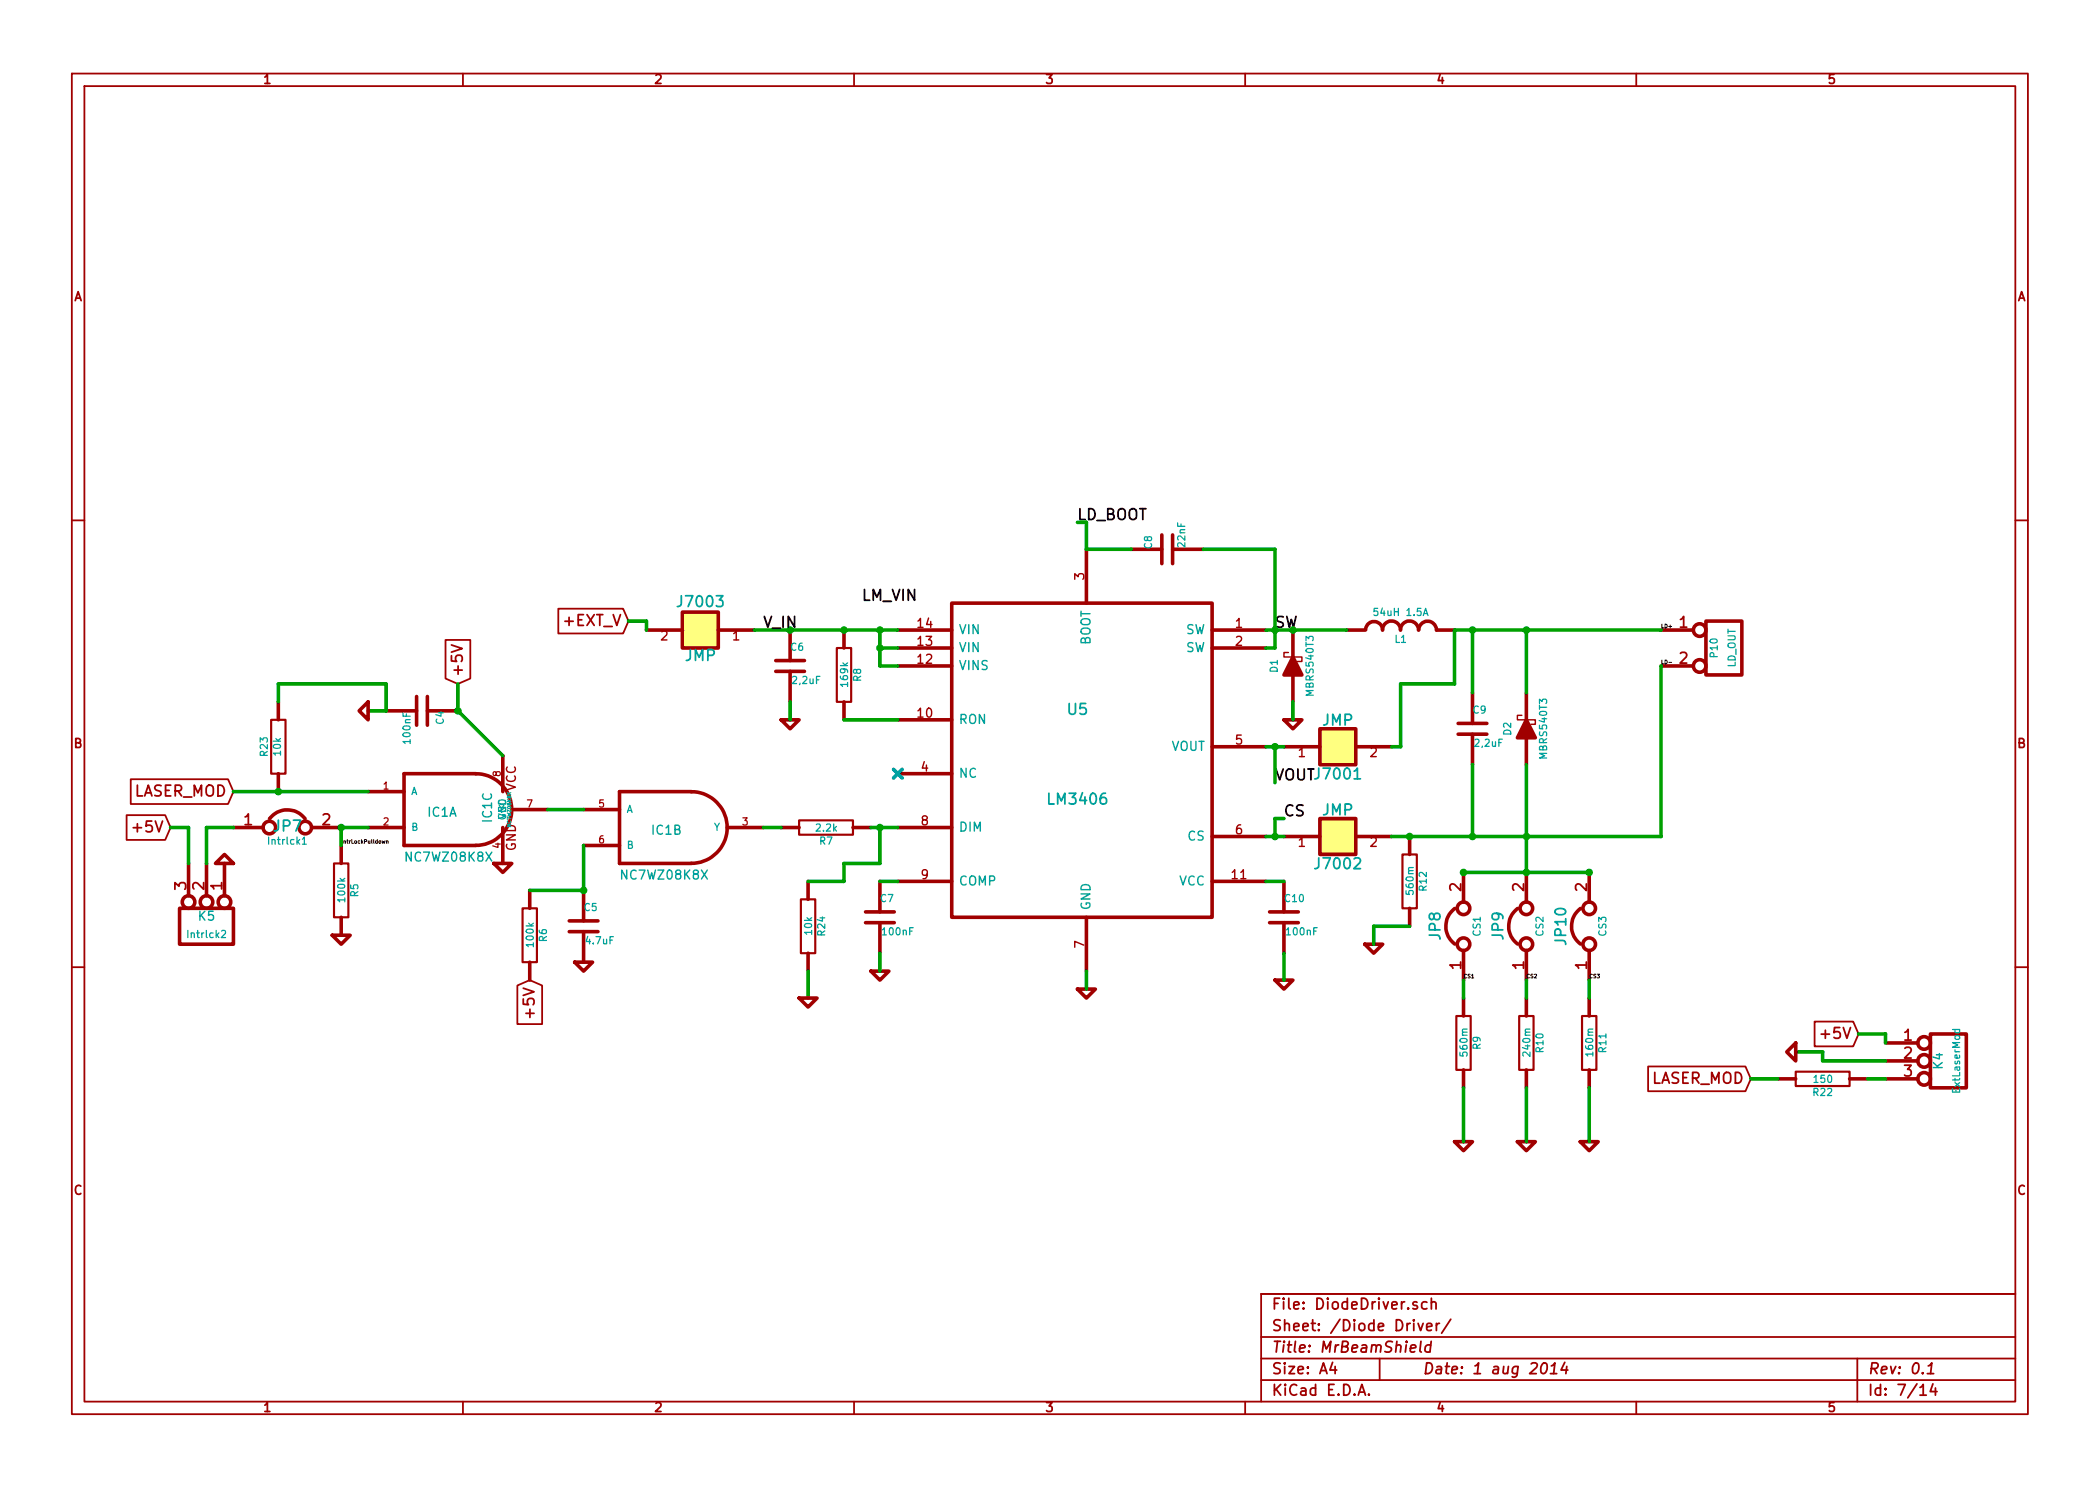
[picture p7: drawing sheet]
EESchema Schematic File Version 2
LIBS:power
LIBS:device
LIBS:transistors
LIBS:conn
LIBS:analog_switches
LIBS:contrib
LIBS:pololu_a4988
LIBS:r-785-1.0
LIBS:arduino_shieldsNCL
LIBS:pololu_socket
LIBS:allegro_6210
LIBS:fds8949
LIBS:zero_ohm
LIBS:pavilion
LIBS:op-amp
LIBS:lm3406
LIBS:MrBeamShield-cache
EELAYER 27 0
EELAYER END
$Descr A4 11693 8268
encoding utf-8
Sheet 7 14
Title "MrBeamShield"
Date "1 aug 2014"
Rev "0.1"
Comp ""
Comment1 ""
Comment2 ""
Comment3 ""
Comment4 ""
$EndDescr
$Comp
L R R6
U 1 1
P 2950 5200
F 0 "R6" V 3030 5200 40  0000 C CNN
F 1 "100k" V 2957 5201 40  0000 C CNN
F 2 "~" V 2880 5200 30  0000 C CNN
F 3 "~" H 2950 5200 30  0000 C CNN
	1    2950 5200
	1    0    0    -1  
$EndComp
$Comp
L DIODESCH D1
U 1 1
P 7200 3700
F 0 "D1" H 7200 3800 40  0000 C CNN
F 1 "MBRS540T3" H 7200 3600 40  0000 C CNN
F 2 "~" H 7200 3700 60  0000 C CNN
F 3 "~" H 7200 3700 60  0000 C CNN
	1    7200 3700
	0    -1   -1   0   
$EndComp
$Comp
L DIODESCH D2
U 1 1
P 8500 4050
F 0 "D2" H 8500 4150 40  0000 C CNN
F 1 "MBRS540T3" H 8500 3950 40  0000 C CNN
F 2 "~" H 8500 4050 60  0000 C CNN
F 3 "~" H 8500 4050 60  0000 C CNN
	1    8500 4050
	0    -1   -1   0   
$EndComp
$Comp
L NC7WZ08K8X IC1
U 1 1
P 2550 4500
F 0 "IC1" H 2400 4450 50  0000 L BNN
F 1 "NC7WZ08K8X" H 2250 4200 50  0000 L BNN
F 2 "fairchild-tinylogic-TSSOP50P310X90-8N_MAB08A_US8" H 2550 4650 50  0001 C CNN
F 3 "" H 2550 4500 60  0000 C CNN
	1    2550 4500
	1    0    0    -1  
$EndComp
$Comp
L NC7WZ08K8X IC1
U 2 1
P 3750 4600
F 0 "IC1" H 3650 4550 50  0000 L BNN
F 1 "NC7WZ08K8X" H 3450 4300 50  0000 L BNN
F 2 "fairchild-tinylogic-TSSOP50P310X90-8N_MAB08A_US8" H 3750 4750 50  0001 C CNN
F 3 "" H 3750 4600 60  0000 C CNN
	2    3750 4600
	1    0    0    -1  
$EndComp
$Comp
L NC7WZ08K8X IC1
U 3 1
P 2800 4500
F 0 "IC1" V 2750 4450 50  0000 L BNN
F 1 "NC7WZ08K8X" V 2850 4400 20  0000 L BNN
F 2 "fairchild-tinylogic-TSSOP50P310X90-8N_MAB08A_US8" H 2800 4650 50  0001 C CNN
F 3 "" H 2800 4500 60  0000 C CNN
	3    2800 4500
	1    0    0    -1  
$EndComp
$Comp
L INDUCTOR L1
U 1 1
P 7800 3500
F 0 "L1" V 7750 3500 40  0000 C CNN
F 1 "54uH 1.5A" V 7900 3500 40  0000 C CNN
F 2 "~" H 7800 3500 60  0000 C CNN
F 3 "~" H 7800 3500 60  0000 C CNN
	1    7800 3500
	0    -1   -1   0   
$EndComp
Text GLabel 950  4600 0    60   Input ~ 0
+5V
Text GLabel 2950 5450 3    60   Input ~ 0
+5V
Text GLabel 2550 3800 1    60   Input ~ 0
+5V
Text GLabel 1300 4400 0    60   Input ~ 0
LASER_MOD
$Comp
L JUMPER JP7
U 1 1
P 1600 4600
F 0 "JP7" H 1600 4600 60  0000 C CNN
F 1 "Intrlck1" H 1600 4520 40  0000 C CNN
F 2 "~" H 1600 4600 60  0000 C CNN
F 3 "~" H 1600 4600 60  0000 C CNN
	1    1600 4600
	1    0    0    -1  
$EndComp
$Comp
L C C5
U 1 1
P 3250 5150
F 0 "C5" H 3250 5250 40  0000 L CNN
F 1 "4.7uF" H 3256 5065 40  0000 L CNN
F 2 "~" H 3288 5000 30  0000 C CNN
F 3 "~" H 3250 5150 60  0000 C CNN
	1    3250 5150
	1    0    0    -1  
$EndComp
Text GLabel 3500 3450 0    60   Input ~ 0
+EXT_V
$Comp
L R R5
U 1 1
P 1900 4950
F 0 "R5" V 1980 4950 40  0000 C CNN
F 1 "100k" V 1907 4951 40  0000 C CNN
F 2 "~" V 1830 4950 30  0000 C CNN
F 3 "~" H 1900 4950 30  0000 C CNN
	1    1900 4950
	1    0    0    -1  
$EndComp
$Comp
L C C9
U 1 1
P 8200 4050
F 0 "C9" H 8200 4150 40  0000 L CNN
F 1 "2,2uF" H 8206 3965 40  0000 L CNN
F 2 "~" H 8238 3900 30  0000 C CNN
F 3 "~" H 8200 4050 60  0000 C CNN
	1    8200 4050
	1    0    0    -1  
$EndComp
$Comp
L JUMPER JP8
U 1 1
P 8150 5150
F 0 "JP8" H 8150 5300 60  0000 C CNN
F 1 "CS1" H 8150 5070 40  0000 C CNN
F 2 "~" H 8150 5150 60  0000 C CNN
F 3 "~" H 8150 5150 60  0000 C CNN
	1    8150 5150
	0    -1   -1   0   
$EndComp
$Comp
L JUMPER JP9
U 1 1
P 8500 5150
F 0 "JP9" H 8500 5300 60  0000 C CNN
F 1 "CS2" H 8500 5070 40  0000 C CNN
F 2 "~" H 8500 5150 60  0000 C CNN
F 3 "~" H 8500 5150 60  0000 C CNN
	1    8500 5150
	0    -1   -1   0   
$EndComp
$Comp
L JUMPER JP10
U 1 1
P 8850 5150
F 0 "JP10" H 8850 5300 60  0000 C CNN
F 1 "CS3" H 8850 5070 40  0000 C CNN
F 2 "~" H 8850 5150 60  0000 C CNN
F 3 "~" H 8850 5150 60  0000 C CNN
	1    8850 5150
	0    -1   -1   0   
$EndComp
$Comp
L R R9
U 1 1
P 8150 5800
F 0 "R9" V 8230 5800 40  0000 C CNN
F 1 "560m" V 8157 5801 40  0000 C CNN
F 2 "~" V 8080 5800 30  0000 C CNN
F 3 "~" H 8150 5800 30  0000 C CNN
	1    8150 5800
	1    0    0    -1  
$EndComp
$Comp
L R R10
U 1 1
P 8500 5800
F 0 "R10" V 8580 5800 40  0000 C CNN
F 1 "240m" V 8507 5801 40  0000 C CNN
F 2 "~" V 8430 5800 30  0000 C CNN
F 3 "~" H 8500 5800 30  0000 C CNN
	1    8500 5800
	1    0    0    -1  
$EndComp
$Comp
L R R11
U 1 1
P 8850 5800
F 0 "R11" V 8930 5800 40  0000 C CNN
F 1 "160m" V 8857 5801 40  0000 C CNN
F 2 "~" V 8780 5800 30  0000 C CNN
F 3 "~" H 8850 5800 30  0000 C CNN
	1    8850 5800
	1    0    0    -1  
$EndComp
Text GLabel 9750 6000 0    60   Input ~ 0
LASER_MOD
Text GLabel 10350 5750 0    60   Input ~ 0
+5V
$Comp
L CONN_2 P10
U 1 1
P 9600 3600
F 0 "P10" V 9550 3600 40  0000 C CNN
F 1 "LD_OUT" V 9650 3600 40  0000 C CNN
F 2 "~" H 9600 3600 60  0000 C CNN
F 3 "~" H 9600 3600 60  0000 C CNN
	1    9600 3600
	1    0    0    -1  
$EndComp
Text Label 9250 3500 0    21   ~ 0
LD+
Text Label 8150 5450 0    21   ~ 0
CS1
Text Label 8500 5450 0    21   ~ 0
CS2
Text Label 8850 5450 0    21   ~ 0
CS3
Text Label 1900 4700 0    21   ~ 0
IntrLockPulldown
Text Label 9250 3700 0    21   ~ 0
LD-
$Comp
L CONN_3 K4
U 1 1
P 10850 5900
F 0 "K4" V 10800 5900 50  0000 C CNN
F 1 "ExtLaserMod" V 10900 5900 40  0000 C CNN
F 2 "~" H 10850 5900 60  0000 C CNN
F 3 "~" H 10850 5900 60  0000 C CNN
	1    10850 5900
	1    0    0    -1  
$EndComp
$Comp
L C C4
U 1 1
P 2350 3950
F 0 "C4" H 2350 4050 40  0000 L CNN
F 1 "100nF" H 2356 3865 40  0000 L CNN
F 2 "~" H 2388 3800 30  0000 C CNN
F 3 "~" H 2350 3950 60  0000 C CNN
	1    2350 3950
	0    1    1    0   
$EndComp
$Comp
L GND #PWR28
U 1 1
P 6050 5500
F 0 "#PWR28" H 6050 5500 30  0001 C CNN
F 1 "GND" H 6050 5430 30  0001 C CNN
F 2 "" H 6050 5500 60  0000 C CNN
F 3 "" H 6050 5500 60  0000 C CNN
	1    6050 5500
	1    0    0    -1  
$EndComp
$Comp
L R R7
U 1 1
P 4600 4600
F 0 "R7" V 4680 4600 40  0000 C CNN
F 1 "2.2k" V 4607 4601 40  0000 C CNN
F 2 "" V 4530 4600 30  0000 C CNN
F 3 "" H 4600 4600 30  0000 C CNN
	1    4600 4600
	0    1    1    0   
$EndComp
$Comp
L C C6
U 1 1
P 4400 3700
F 0 "C6" H 4400 3800 40  0000 L CNN
F 1 "2,2uF" H 4406 3615 40  0000 L CNN
F 2 "" H 4438 3550 30  0000 C CNN
F 3 "" H 4400 3700 60  0000 C CNN
	1    4400 3700
	1    0    0    -1  
$EndComp
$Comp
L R R8
U 1 1
P 4700 3750
F 0 "R8" V 4780 3750 40  0000 C CNN
F 1 "169k" V 4707 3751 40  0000 C CNN
F 2 "" V 4630 3750 30  0000 C CNN
F 3 "" H 4700 3750 30  0000 C CNN
	1    4700 3750
	1    0    0    -1  
$EndComp
$Comp
L C C7
U 1 1
P 4900 5100
F 0 "C7" H 4900 5200 40  0000 L CNN
F 1 "100nF" H 4906 5015 40  0000 L CNN
F 2 "" H 4938 4950 30  0000 C CNN
F 3 "" H 4900 5100 60  0000 C CNN
	1    4900 5100
	1    0    0    -1  
$EndComp
$Comp
L C C8
U 1 1
P 6500 3050
F 0 "C8" H 6500 3150 40  0000 L CNN
F 1 "22nF" H 6506 2965 40  0000 L CNN
F 2 "~" H 6538 2900 30  0000 C CNN
F 3 "~" H 6500 3050 60  0000 C CNN
	1    6500 3050
	0    -1   -1   0   
$EndComp
$Comp
L C C10
U 1 1
P 7150 5100
F 0 "C10" H 7150 5200 40  0000 L CNN
F 1 "100nF" H 7156 5015 40  0000 L CNN
F 2 "" H 7188 4950 30  0000 C CNN
F 3 "" H 7150 5100 60  0000 C CNN
	1    7150 5100
	1    0    0    -1  
$EndComp
$Comp
L LM3406 U5
U 1 1
P 6000 4200
F 0 "U5" H 6000 4450 60  0000 C CNN
F 1 "LM3406" H 6000 3950 60  0000 C CNN
F 2 "" V 5550 4250 60  0000 C CNN
F 3 "" V 5550 4250 60  0000 C CNN
	1    6000 4200
	1    0    0    -1  
$EndComp
$Comp
L R R12
U 1 1
P 7850 4900
F 0 "R12" V 7930 4900 40  0000 C CNN
F 1 "560m" V 7857 4901 40  0000 C CNN
F 2 "" V 7780 4900 30  0000 C CNN
F 3 "" H 7850 4900 30  0000 C CNN
	1    7850 4900
	1    0    0    -1  
$EndComp
$Comp
L GND #PWR25
U 1 1
P 4400 4000
F 0 "#PWR25" H 4400 4000 30  0001 C CNN
F 1 "GND" H 4400 3930 30  0001 C CNN
F 2 "" H 4400 4000 60  0000 C CNN
F 3 "" H 4400 4000 60  0000 C CNN
	1    4400 4000
	1    0    0    -1  
$EndComp
$Comp
L GND #PWR27
U 1 1
P 4900 5400
F 0 "#PWR27" H 4900 5400 30  0001 C CNN
F 1 "GND" H 4900 5330 30  0001 C CNN
F 2 "" H 4900 5400 60  0000 C CNN
F 3 "" H 4900 5400 60  0000 C CNN
	1    4900 5400
	1    0    0    -1  
$EndComp
$Comp
L GND #PWR29
U 1 1
P 7150 5450
F 0 "#PWR29" H 7150 5450 30  0001 C CNN
F 1 "GND" H 7150 5380 30  0001 C CNN
F 2 "" H 7150 5450 60  0000 C CNN
F 3 "" H 7150 5450 60  0000 C CNN
	1    7150 5450
	1    0    0    -1  
$EndComp
$Comp
L GND #PWR31
U 1 1
P 7650 5250
F 0 "#PWR31" H 7650 5250 30  0001 C CNN
F 1 "GND" H 7650 5180 30  0001 C CNN
F 2 "" H 7650 5250 60  0000 C CNN
F 3 "" H 7650 5250 60  0000 C CNN
	1    7650 5250
	1    0    0    -1  
$EndComp
$Comp
L GND #PWR34
U 1 1
P 8850 6350
F 0 "#PWR34" H 8850 6350 30  0001 C CNN
F 1 "GND" H 8850 6280 30  0001 C CNN
F 2 "" H 8850 6350 60  0000 C CNN
F 3 "" H 8850 6350 60  0000 C CNN
	1    8850 6350
	1    0    0    -1  
$EndComp
$Comp
L GND #PWR33
U 1 1
P 8500 6350
F 0 "#PWR33" H 8500 6350 30  0001 C CNN
F 1 "GND" H 8500 6280 30  0001 C CNN
F 2 "" H 8500 6350 60  0000 C CNN
F 3 "" H 8500 6350 60  0000 C CNN
	1    8500 6350
	1    0    0    -1  
$EndComp
$Comp
L GND #PWR32
U 1 1
P 8150 6350
F 0 "#PWR32" H 8150 6350 30  0001 C CNN
F 1 "GND" H 8150 6280 30  0001 C CNN
F 2 "" H 8150 6350 60  0000 C CNN
F 3 "" H 8150 6350 60  0000 C CNN
	1    8150 6350
	1    0    0    -1  
$EndComp
$Comp
L GND #PWR30
U 1 1
P 7200 4000
F 0 "#PWR30" H 7200 4000 30  0001 C CNN
F 1 "GND" H 7200 3930 30  0001 C CNN
F 2 "" H 7200 4000 60  0000 C CNN
F 3 "" H 7200 4000 60  0000 C CNN
	1    7200 4000
	1    0    0    -1  
$EndComp
NoConn ~ 5000 4300
Text Label 7100 3500 0    60   ~ 0
SW
Text Label 4800 3350 0    60   ~ 0
LM_VIN
Text Label 6000 2900 0    60   ~ 0
LD_BOOT
Text Label 7100 4350 0    60   ~ 0
VOUT
Text Label 7150 4550 0    60   ~ 0
CS
$Comp
L JMP J7001
U 1 1
P 7450 4150
F 0 "J7001" H 7450 4300 60  0000 C CNN
F 1 "JMP" H 7450 4000 60  0000 C CNN
F 2 "2MM" H 7450 3900 60  0001 C CNN
F 3 "~" H 7450 4150 60  0000 C CNN
F 4 "Copper jumper block - for ground pavilion" H 7600 3800 60  0001 C CNN "Description"
	1    7450 4150
	-1   0    0    1   
$EndComp
$Comp
L JMP J7002
U 1 1
P 7450 4650
F 0 "J7002" H 7450 4800 60  0000 C CNN
F 1 "JMP" H 7450 4500 60  0000 C CNN
F 2 "2MM" H 7450 4400 60  0001 C CNN
F 3 "~" H 7450 4650 60  0000 C CNN
F 4 "Copper jumper block - for ground pavilion" H 7600 4300 60  0001 C CNN "Description"
	1    7450 4650
	-1   0    0    1   
$EndComp
$Comp
L JMP J7003
U 1 1
P 3900 3500
F 0 "J7003" H 3900 3650 60  0000 C CNN
F 1 "JMP" H 3900 3350 60  0000 C CNN
F 2 "2MM" H 3900 3250 60  0001 C CNN
F 3 "~" H 3900 3500 60  0000 C CNN
F 4 "Copper jumper block - for ground pavilion" H 4050 3150 60  0001 C CNN "Description"
	1    3900 3500
	1    0    0    -1  
$EndComp
$Comp
L R R22
U 1 1
P 10150 6000
F 0 "R22" V 10230 6000 40  0000 C CNN
F 1 "150" V 10157 6001 40  0000 C CNN
F 2 "~" V 10080 6000 30  0000 C CNN
F 3 "~" H 10150 6000 30  0000 C CNN
	1    10150 6000
	0    1    1    0   
$EndComp
Wire Wire Line
	9900 6000 9750 6000
Wire Wire Line
	10500 6000 10400 6000
Wire Wire Line
	10150 5850 10000 5850
Wire Wire Line
	10150 5900 10150 5850
Wire Wire Line
	10500 5900 10150 5900
Wire Wire Line
	10500 5750 10500 5800
Wire Wire Line
	10350 5750 10500 5750
Wire Wire Line
	4200 3500 5000 3500
Wire Wire Line
	3600 3450 3600 3500
Wire Wire Line
	3500 3450 3600 3450
Wire Wire Line
	7800 4150 7750 4150
Connection ~ 7100 4150
Wire Wire Line
	7100 4350 7100 4150
Wire Wire Line
	7050 4150 7150 4150
Connection ~ 7100 4650
Wire Wire Line
	7100 4550 7100 4650
Wire Wire Line
	7150 4550 7100 4550
Connection ~ 7850 4650
Wire Wire Line
	7050 4650 7150 4650
Wire Wire Line
	7850 5150 7650 5150
Connection ~ 4900 3600
Wire Wire Line
	4900 3700 5000 3700
Wire Wire Line
	6050 2900 6000 2900
Wire Wire Line
	6050 3050 6050 2900
Wire Wire Line
	2150 3950 2050 3950
Connection ~ 7200 3500
Connection ~ 8200 4650
Wire Wire Line
	8200 4650 8200 4250
Connection ~ 8500 3500
Wire Wire Line
	8500 3500 8500 3850
Connection ~ 8500 4650
Wire Wire Line
	9250 4650 9250 3700
Wire Wire Line
	7750 4650 9250 4650
Wire Wire Line
	8500 4250 8500 4850
Wire Wire Line
	8150 4850 8850 4850
Connection ~ 8200 3500
Wire Wire Line
	8200 3850 8200 3500
Wire Wire Line
	7800 3800 7800 4150
Wire Wire Line
	8100 3800 7800 3800
Wire Wire Line
	8100 3500 8100 3800
Wire Wire Line
	8100 3500 9250 3500
Wire Wire Line
	6700 3050 7100 3050
Wire Wire Line
	6050 3050 6300 3050
Wire Wire Line
	7200 3900 7200 4000
Connection ~ 7100 3500
Wire Wire Line
	7050 3500 7500 3500
Wire Wire Line
	7100 3050 7100 3600
Wire Wire Line
	7100 3600 7050 3600
Wire Wire Line
	7650 5150 7650 5250
Wire Wire Line
	7150 5300 7150 5450
Wire Wire Line
	7050 4900 7150 4900
Wire Wire Line
	4350 4600 4250 4600
Wire Wire Line
	4900 5300 4900 5400
Wire Wire Line
	4900 4900 5000 4900
Wire Wire Line
	4400 3900 4400 4000
Connection ~ 4900 3500
Wire Wire Line
	4900 3500 4900 3700
Wire Wire Line
	5000 3600 4900 3600
Wire Wire Line
	4700 4000 5000 4000
Connection ~ 4700 3500
Connection ~ 4400 3500
Wire Wire Line
	4850 4600 5000 4600
Wire Wire Line
	6050 5400 6050 5500
Connection ~ 8150 4850
Connection ~ 1900 4600
Wire Wire Line
	8500 6050 8500 6350
Wire Wire Line
	8850 6050 8850 6350
Wire Wire Line
	8150 6050 8150 6350
Wire Wire Line
	8150 5550 8150 5450
Wire Wire Line
	8500 5450 8500 5550
Wire Wire Line
	8850 5550 8850 5450
Connection ~ 8850 4850
Connection ~ 8500 4850
Wire Wire Line
	2550 3950 2800 4200
Wire Wire Line
	2550 3800 2550 3950
Connection ~ 2550 3950
Connection ~ 3250 4950
Wire Wire Line
	3250 4950 3250 4700
Wire Wire Line
	2950 4950 3250 4950
Wire Wire Line
	3050 4500 3250 4500
Wire Wire Line
	1900 4600 1900 4700
Wire Wire Line
	2050 4600 1900 4600
$Comp
L R R23
U 1 1
P 1550 4150
F 0 "R23" V 1630 4150 40  0000 C CNN
F 1 "10k" V 1557 4151 40  0000 C CNN
F 2 "~" V 1480 4150 30  0000 C CNN
F 3 "~" H 1550 4150 30  0000 C CNN
	1    1550 4150
	-1   0    0    1   
$EndComp
Wire Wire Line
	1300 4400 2050 4400
Wire Wire Line
	1550 3900 1550 3800
Wire Wire Line
	1550 3800 2150 3800
Wire Wire Line
	2150 3800 2150 3950
Connection ~ 1550 4400
$Comp
L R R24
U 1 1
P 4500 5150
F 0 "R24" V 4580 5150 40  0000 C CNN
F 1 "10k" V 4507 5151 40  0000 C CNN
F 2 "~" V 4430 5150 30  0000 C CNN
F 3 "~" H 4500 5150 30  0000 C CNN
	1    4500 5150
	1    0    0    -1  
$EndComp
Wire Wire Line
	4500 5400 4500 5550
Wire Wire Line
	4500 4900 4700 4900
Wire Wire Line
	4700 4900 4700 4800
Wire Wire Line
	4700 4800 4900 4800
Wire Wire Line
	4900 4800 4900 4600
Connection ~ 4900 4600
$Comp
L GND #PWR26
U 1 1
P 4500 5550
F 0 "#PWR26" H 4500 5550 30  0001 C CNN
F 1 "GND" H 4500 5480 30  0001 C CNN
F 2 "" H 4500 5550 60  0000 C CNN
F 3 "" H 4500 5550 60  0000 C CNN
	1    4500 5550
	1    0    0    -1  
$EndComp
$Comp
L GND #PWR24
U 1 1
P 3250 5350
F 0 "#PWR24" H 3250 5350 30  0001 C CNN
F 1 "GND" H 3250 5280 30  0001 C CNN
F 2 "" H 3250 5350 60  0000 C CNN
F 3 "" H 3250 5350 60  0000 C CNN
	1    3250 5350
	1    0    0    -1  
$EndComp
$Comp
L GND #PWR21
U 1 1
P 1900 5200
F 0 "#PWR21" H 1900 5200 30  0001 C CNN
F 1 "GND" H 1900 5130 30  0001 C CNN
F 2 "" H 1900 5200 60  0000 C CNN
F 3 "" H 1900 5200 60  0000 C CNN
	1    1900 5200
	1    0    0    -1  
$EndComp
$Comp
L GND #PWR22
U 1 1
P 2050 3950
F 0 "#PWR22" H 2050 3950 30  0001 C CNN
F 1 "GND" H 2050 3880 30  0001 C CNN
F 2 "" H 2050 3950 60  0000 C CNN
F 3 "" H 2050 3950 60  0000 C CNN
	1    2050 3950
	0    1    1    0   
$EndComp
$Comp
L GND #PWR35
U 1 1
P 10000 5850
F 0 "#PWR35" H 10000 5850 30  0001 C CNN
F 1 "GND" H 10000 5780 30  0001 C CNN
F 2 "" H 10000 5850 60  0000 C CNN
F 3 "" H 10000 5850 60  0000 C CNN
	1    10000 5850
	0    1    1    0   
$EndComp
$Comp
L GND #PWR23
U 1 1
P 2800 4800
F 0 "#PWR23" H 2800 4800 30  0001 C CNN
F 1 "GND" H 2800 4730 30  0001 C CNN
F 2 "" H 2800 4800 60  0000 C CNN
F 3 "" H 2800 4800 60  0000 C CNN
	1    2800 4800
	1    0    0    -1  
$EndComp
Text Label 4250 3500 0    60   ~ 0
V_IN
$Comp
L CONN_3 K5
U 1 1
P 1150 5150
F 0 "K5" V 1100 5150 50  0000 C CNN
F 1 "Intrlck2" V 1200 5150 40  0000 C CNN
F 2 "~" H 1150 5150 60  0000 C CNN
F 3 "~" H 1150 5150 60  0000 C CNN
	1    1150 5150
	0    1    1    0   
$EndComp
Wire Wire Line
	950  4600 1050 4600
Wire Wire Line
	1050 4600 1050 4800
Wire Wire Line
	1150 4800 1150 4600
Wire Wire Line
	1150 4600 1300 4600
$Comp
L GND #PWR20
U 1 1
P 1250 4800
F 0 "#PWR20" H 1250 4800 30  0001 C CNN
F 1 "GND" H 1250 4730 30  0001 C CNN
F 2 "" H 1250 4800 60  0000 C CNN
F 3 "" H 1250 4800 60  0000 C CNN
	1    1250 4800
	-1   0    0    1   
$EndComp
$EndSCHEMATC
